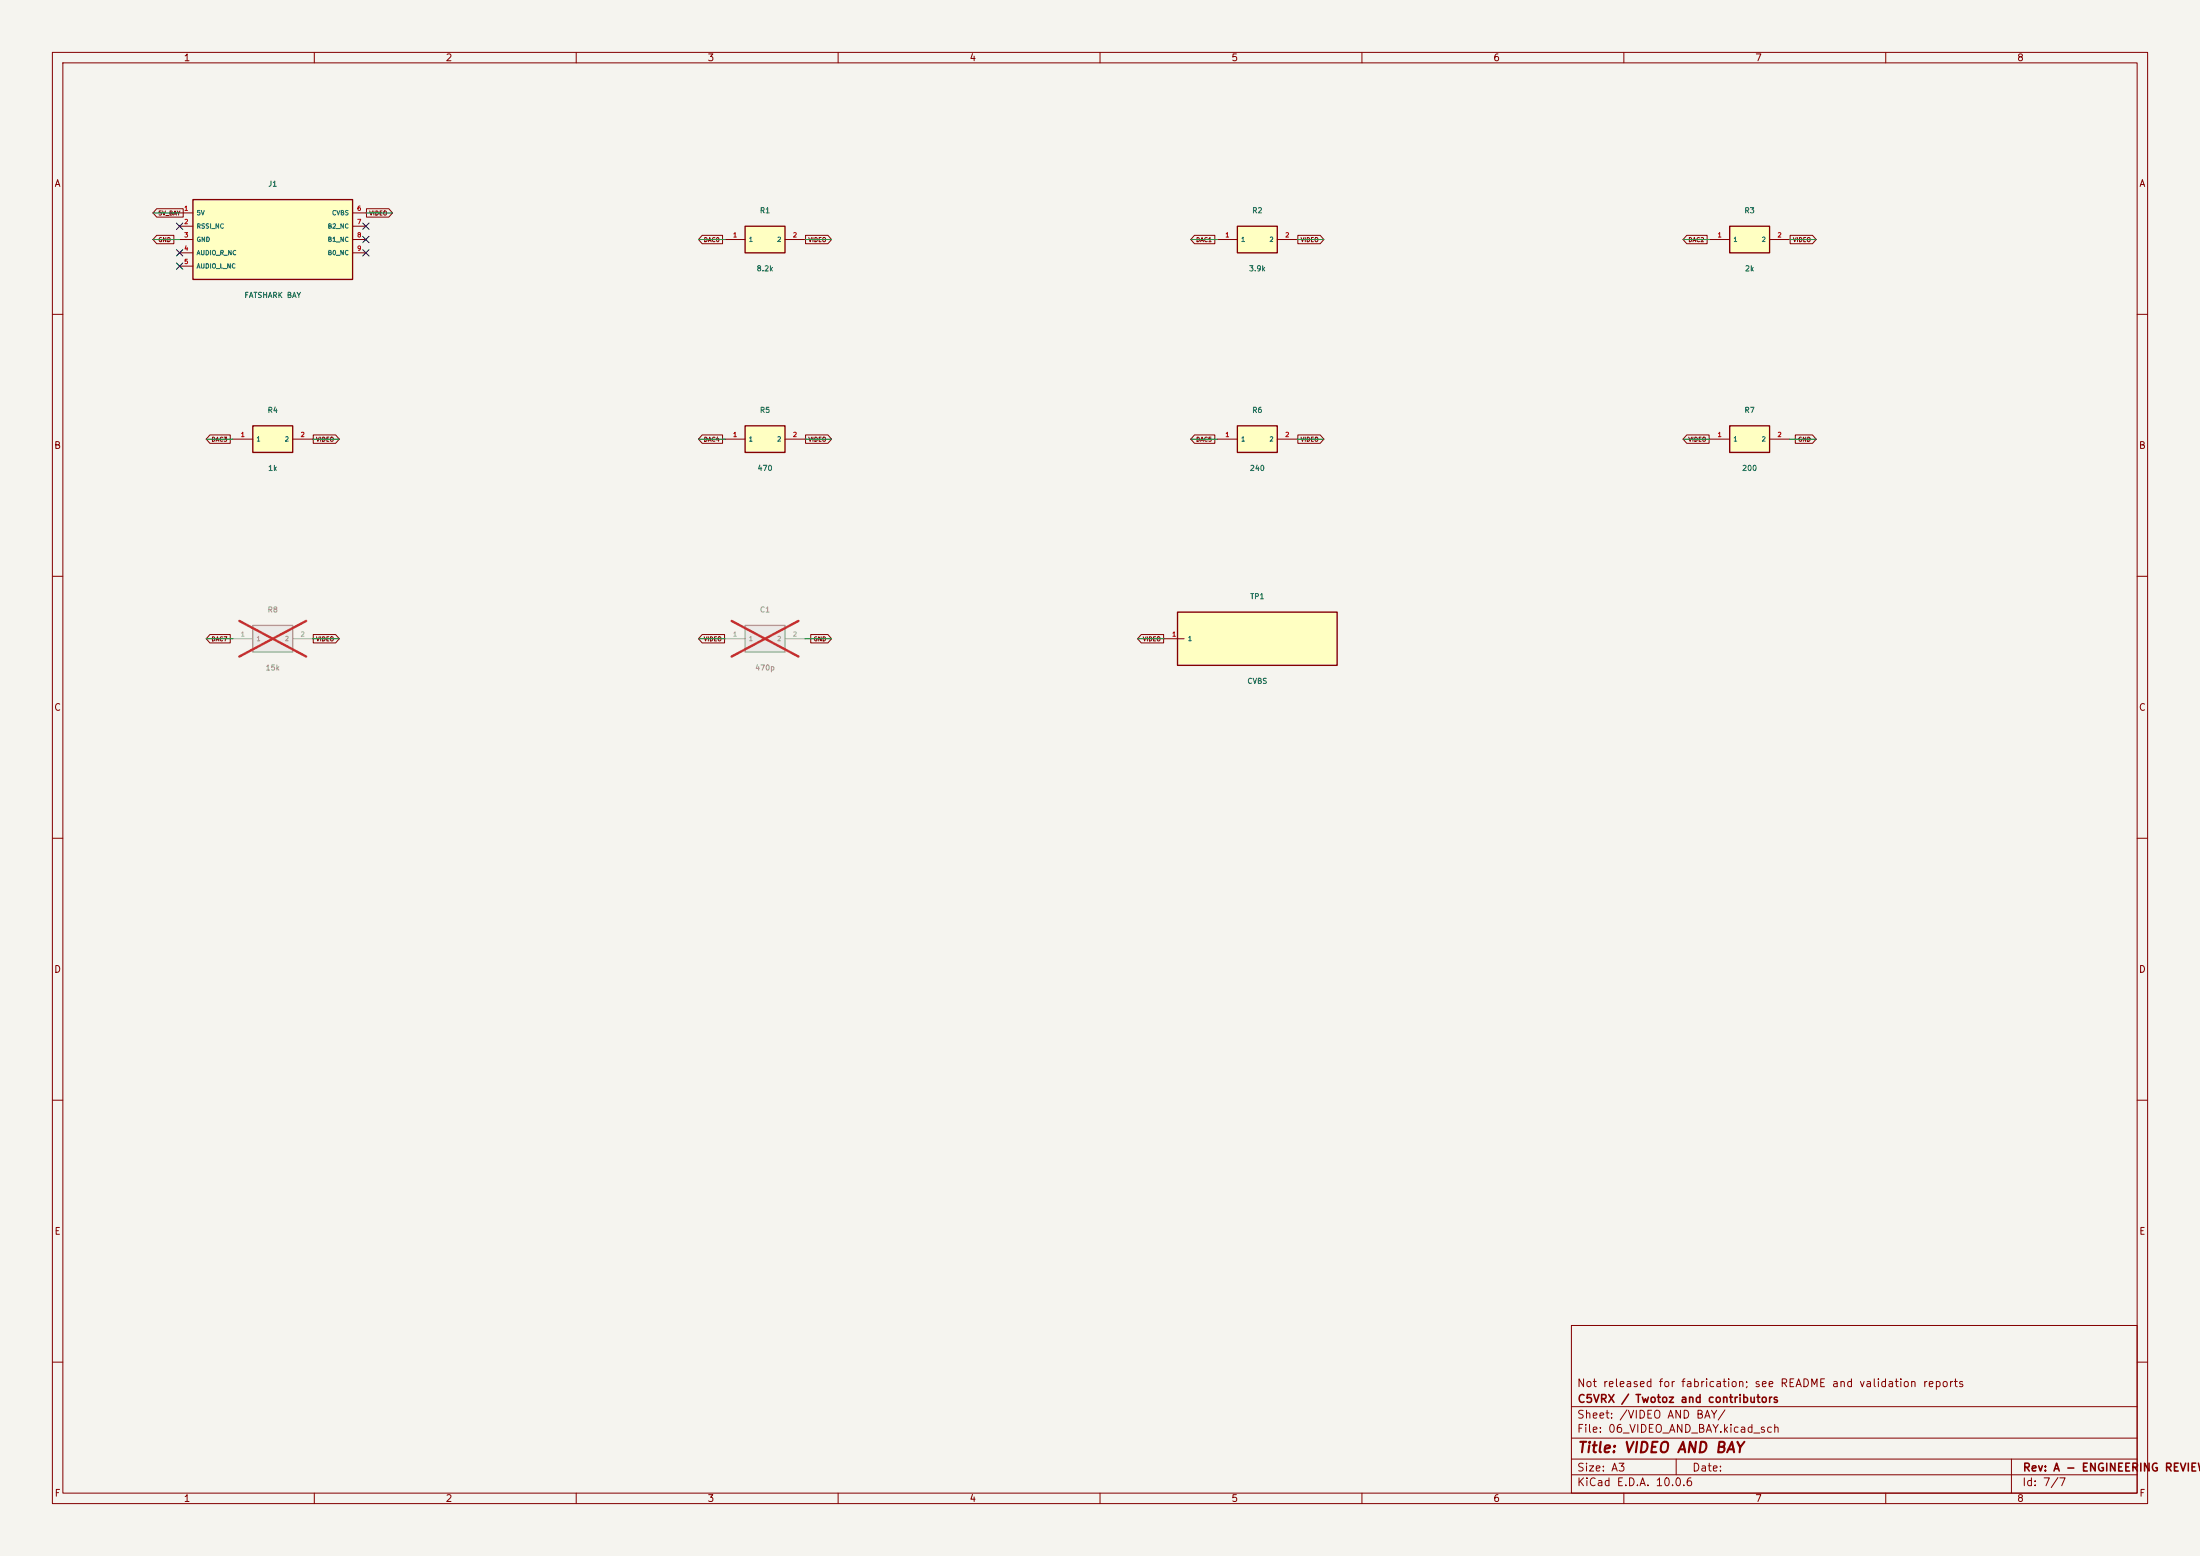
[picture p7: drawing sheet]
(kicad_sch (version 20260306) (generator "eeschema") (generator_version "10.0") (paper "A3") (title_block (title "VIDEO AND BAY") (rev "A - ENGINEERING REVIEW") (company "C5VRX / Twotoz and contributors") (comment 1 "Not released for fabrication; see README and validation reports"))(lib_symbols (symbol "PRO:J1" (pin_names (offset 0.6)) (exclude_from_sim no) (in_bom yes) (on_board yes)(property "Reference" "J1" (at 0 9.62 0) (effects (font (size 1 1)) ))(property "Value" "FATSHARK BAY" (at 0 -9.62 0) (effects (font (size 1 1)) ))(symbol "J1_0_1" (rectangle (start -15.24 7.619999999999999) (end 15.24 -7.619999999999999) (stroke (width 0.254) (type default)) (fill (type background))))(symbol "J1_1_1"(pin passive line (at -17.78 5.08 0) (length 2.54) (name "5V" (effects (font (size 0.85 0.85)) )) (number "1" (effects (font (size 0.85 0.85)) )))(pin passive line (at -17.78 2.54 0) (length 2.54) (name "RSSI_NC" (effects (font (size 0.85 0.85)) )) (number "2" (effects (font (size 0.85 0.85)) )))(pin passive line (at -17.78 0.0 0) (length 2.54) (name "GND" (effects (font (size 0.85 0.85)) )) (number "3" (effects (font (size 0.85 0.85)) )))(pin passive line (at -17.78 -2.54 0) (length 2.54) (name "AUDIO_R_NC" (effects (font (size 0.85 0.85)) )) (number "4" (effects (font (size 0.85 0.85)) )))(pin passive line (at -17.78 -5.08 0) (length 2.54) (name "AUDIO_L_NC" (effects (font (size 0.85 0.85)) )) (number "5" (effects (font (size 0.85 0.85)) )))(pin passive line (at 17.78 5.08 180) (length 2.54) (name "CVBS" (effects (font (size 0.85 0.85)) )) (number "6" (effects (font (size 0.85 0.85)) )))(pin passive line (at 17.78 2.54 180) (length 2.54) (name "B2_NC" (effects (font (size 0.85 0.85)) )) (number "7" (effects (font (size 0.85 0.85)) )))(pin passive line (at 17.78 0.0 180) (length 2.54) (name "B1_NC" (effects (font (size 0.85 0.85)) )) (number "8" (effects (font (size 0.85 0.85)) )))(pin passive line (at 17.78 -2.54 180) (length 2.54) (name "B0_NC" (effects (font (size 0.85 0.85)) )) (number "9" (effects (font (size 0.85 0.85)) )))))(symbol "PRO:R1" (pin_names (offset 0.6)) (exclude_from_sim no) (in_bom yes) (on_board yes)(property "Reference" "R1" (at 0 4.54 0) (effects (font (size 1 1)) ))(property "Value" "8.2k" (at 0 -4.54 0) (effects (font (size 1 1)) ))(symbol "R1_0_1" (rectangle (start -3.81 2.54) (end 3.81 -2.54) (stroke (width 0.254) (type default)) (fill (type background))))(symbol "R1_1_1"(pin passive line (at -7.62 0 0) (length 3.81) (name "1" (effects (font (size 0.85 0.85)) )) (number "1" (effects (font (size 0.85 0.85)) )))(pin passive line (at 7.62 0 180) (length 3.81) (name "2" (effects (font (size 0.85 0.85)) )) (number "2" (effects (font (size 0.85 0.85)) )))))(symbol "PRO:R2" (pin_names (offset 0.6)) (exclude_from_sim no) (in_bom yes) (on_board yes)(property "Reference" "R2" (at 0 4.54 0) (effects (font (size 1 1)) ))(property "Value" "3.9k" (at 0 -4.54 0) (effects (font (size 1 1)) ))(symbol "R2_0_1" (rectangle (start -3.81 2.54) (end 3.81 -2.54) (stroke (width 0.254) (type default)) (fill (type background))))(symbol "R2_1_1"(pin passive line (at -7.62 0 0) (length 3.81) (name "1" (effects (font (size 0.85 0.85)) )) (number "1" (effects (font (size 0.85 0.85)) )))(pin passive line (at 7.62 0 180) (length 3.81) (name "2" (effects (font (size 0.85 0.85)) )) (number "2" (effects (font (size 0.85 0.85)) )))))(symbol "PRO:R3" (pin_names (offset 0.6)) (exclude_from_sim no) (in_bom yes) (on_board yes)(property "Reference" "R3" (at 0 4.54 0) (effects (font (size 1 1)) ))(property "Value" "2k" (at 0 -4.54 0) (effects (font (size 1 1)) ))(symbol "R3_0_1" (rectangle (start -3.81 2.54) (end 3.81 -2.54) (stroke (width 0.254) (type default)) (fill (type background))))(symbol "R3_1_1"(pin passive line (at -7.62 0 0) (length 3.81) (name "1" (effects (font (size 0.85 0.85)) )) (number "1" (effects (font (size 0.85 0.85)) )))(pin passive line (at 7.62 0 180) (length 3.81) (name "2" (effects (font (size 0.85 0.85)) )) (number "2" (effects (font (size 0.85 0.85)) )))))(symbol "PRO:R4" (pin_names (offset 0.6)) (exclude_from_sim no) (in_bom yes) (on_board yes)(property "Reference" "R4" (at 0 4.54 0) (effects (font (size 1 1)) ))(property "Value" "1k" (at 0 -4.54 0) (effects (font (size 1 1)) ))(symbol "R4_0_1" (rectangle (start -3.81 2.54) (end 3.81 -2.54) (stroke (width 0.254) (type default)) (fill (type background))))(symbol "R4_1_1"(pin passive line (at -7.62 0 0) (length 3.81) (name "1" (effects (font (size 0.85 0.85)) )) (number "1" (effects (font (size 0.85 0.85)) )))(pin passive line (at 7.62 0 180) (length 3.81) (name "2" (effects (font (size 0.85 0.85)) )) (number "2" (effects (font (size 0.85 0.85)) )))))(symbol "PRO:R5" (pin_names (offset 0.6)) (exclude_from_sim no) (in_bom yes) (on_board yes)(property "Reference" "R5" (at 0 4.54 0) (effects (font (size 1 1)) ))(property "Value" "470" (at 0 -4.54 0) (effects (font (size 1 1)) ))(symbol "R5_0_1" (rectangle (start -3.81 2.54) (end 3.81 -2.54) (stroke (width 0.254) (type default)) (fill (type background))))(symbol "R5_1_1"(pin passive line (at -7.62 0 0) (length 3.81) (name "1" (effects (font (size 0.85 0.85)) )) (number "1" (effects (font (size 0.85 0.85)) )))(pin passive line (at 7.62 0 180) (length 3.81) (name "2" (effects (font (size 0.85 0.85)) )) (number "2" (effects (font (size 0.85 0.85)) )))))(symbol "PRO:R6" (pin_names (offset 0.6)) (exclude_from_sim no) (in_bom yes) (on_board yes)(property "Reference" "R6" (at 0 4.54 0) (effects (font (size 1 1)) ))(property "Value" "240" (at 0 -4.54 0) (effects (font (size 1 1)) ))(symbol "R6_0_1" (rectangle (start -3.81 2.54) (end 3.81 -2.54) (stroke (width 0.254) (type default)) (fill (type background))))(symbol "R6_1_1"(pin passive line (at -7.62 0 0) (length 3.81) (name "1" (effects (font (size 0.85 0.85)) )) (number "1" (effects (font (size 0.85 0.85)) )))(pin passive line (at 7.62 0 180) (length 3.81) (name "2" (effects (font (size 0.85 0.85)) )) (number "2" (effects (font (size 0.85 0.85)) )))))(symbol "PRO:R7" (pin_names (offset 0.6)) (exclude_from_sim no) (in_bom yes) (on_board yes)(property "Reference" "R7" (at 0 4.54 0) (effects (font (size 1 1)) ))(property "Value" "200" (at 0 -4.54 0) (effects (font (size 1 1)) ))(symbol "R7_0_1" (rectangle (start -3.81 2.54) (end 3.81 -2.54) (stroke (width 0.254) (type default)) (fill (type background))))(symbol "R7_1_1"(pin passive line (at -7.62 0 0) (length 3.81) (name "1" (effects (font (size 0.85 0.85)) )) (number "1" (effects (font (size 0.85 0.85)) )))(pin passive line (at 7.62 0 180) (length 3.81) (name "2" (effects (font (size 0.85 0.85)) )) (number "2" (effects (font (size 0.85 0.85)) )))))(symbol "PRO:R8" (pin_names (offset 0.6)) (exclude_from_sim no) (in_bom yes) (on_board yes)(property "Reference" "R8" (at 0 4.54 0) (effects (font (size 1 1)) ))(property "Value" "15k" (at 0 -4.54 0) (effects (font (size 1 1)) ))(symbol "R8_0_1" (rectangle (start -3.81 2.54) (end 3.81 -2.54) (stroke (width 0.254) (type default)) (fill (type background))))(symbol "R8_1_1"(pin passive line (at -7.62 0 0) (length 3.81) (name "1" (effects (font (size 0.85 0.85)) )) (number "1" (effects (font (size 0.85 0.85)) )))(pin passive line (at 7.62 0 180) (length 3.81) (name "2" (effects (font (size 0.85 0.85)) )) (number "2" (effects (font (size 0.85 0.85)) )))))(symbol "PRO:C1" (pin_names (offset 0.6)) (exclude_from_sim no) (in_bom yes) (on_board yes)(property "Reference" "C1" (at 0 4.54 0) (effects (font (size 1 1)) ))(property "Value" "470p" (at 0 -4.54 0) (effects (font (size 1 1)) ))(symbol "C1_0_1" (rectangle (start -3.81 2.54) (end 3.81 -2.54) (stroke (width 0.254) (type default)) (fill (type background))))(symbol "C1_1_1"(pin passive line (at -7.62 0 0) (length 3.81) (name "1" (effects (font (size 0.85 0.85)) )) (number "1" (effects (font (size 0.85 0.85)) )))(pin passive line (at 7.62 0 180) (length 3.81) (name "2" (effects (font (size 0.85 0.85)) )) (number "2" (effects (font (size 0.85 0.85)) )))))(symbol "PRO:TP1" (pin_names (offset 0.6)) (exclude_from_sim no) (in_bom yes) (on_board yes)(property "Reference" "TP1" (at 0 7.08 0) (effects (font (size 1 1)) ))(property "Value" "CVBS" (at 0 -7.08 0) (effects (font (size 1 1)) ))(symbol "TP1_0_1" (rectangle (start -15.24 5.08) (end 15.24 -5.08) (stroke (width 0.254) (type default)) (fill (type background))))(symbol "TP1_1_1"(pin passive line (at -17.78 0.0 0) (length 3.81) (name "1" (effects (font (size 0.85 0.85)) )) (number "1" (effects (font (size 0.85 0.85)) ))))))(symbol (lib_id "PRO:J1") (at 52.07 45.72 0) (unit 1) (exclude_from_sim no) (in_bom yes) (on_board yes) (dnp no)(property "Reference" "J1" (at 52.07 35.1 0) (effects (font (size 1 1)) ))(property "Value" "FATSHARK BAY" (at 52.07 56.339999999999996 0) (effects (font (size 1 1)) ))(property "Footprint" "PRO:FatShark_Header_1x09" (at 52.07 45.72 0) (effects (font (size 1 1)) (hide yes)))(property "Datasheet" "" (at 52.07 45.72 0) (effects (font (size 1 1)) (hide yes)))(property "MPN" "CUSTOM_1x09_P2.54_BAY" (at 52.07 45.72 0) (effects (font (size 1 1)) (hide yes)))(pin "1")(pin "2")(pin "3")(pin "4")(pin "5")(pin "6")(pin "7")(pin "8")(pin "9"))(wire (pts (xy 34.29 40.64) (xy 29.21 40.64)) (stroke (width 0) (type default)))(global_label "5V_BAY" (shape input) (at 29.21 40.64 0) (effects (font (size 0.8 0.8)) (justify left))(property "Intersheetrefs" "${INTERSHEET_REFS}" (at 29.21 40.64 0) (effects (font (size 0.8 0.8)) (hide yes))))(no_connect (at 34.29 43.18))(wire (pts (xy 34.29 45.72) (xy 29.21 45.72)) (stroke (width 0) (type default)))(global_label "GND" (shape input) (at 29.21 45.72 0) (effects (font (size 0.8 0.8)) (justify left))(property "Intersheetrefs" "${INTERSHEET_REFS}" (at 29.21 45.72 0) (effects (font (size 0.8 0.8)) (hide yes))))(no_connect (at 34.29 48.26))(no_connect (at 34.29 50.8))(wire (pts (xy 69.85 40.64) (xy 74.93 40.64)) (stroke (width 0) (type default)))(global_label "VIDEO" (shape input) (at 74.93 40.64 180) (effects (font (size 0.8 0.8)) (justify right))(property "Intersheetrefs" "${INTERSHEET_REFS}" (at 74.93 40.64 0) (effects (font (size 0.8 0.8)) (hide yes))))(no_connect (at 69.85 43.18))(no_connect (at 69.85 45.72))(no_connect (at 69.85 48.26))(symbol (lib_id "PRO:R1") (at 146.05 45.72 0) (unit 1) (exclude_from_sim no) (in_bom yes) (on_board yes) (dnp no)(property "Reference" "R1" (at 146.05 40.18 0) (effects (font (size 1 1)) ))(property "Value" "8.2k" (at 146.05 51.26 0) (effects (font (size 1 1)) ))(property "Footprint" "PRO:Resistor_SMD__R_0402_1005Metric" (at 146.05 45.72 0) (effects (font (size 1 1)) (hide yes)))(property "Datasheet" "" (at 146.05 45.72 0) (effects (font (size 1 1)) (hide yes)))(property "MPN" "RT0402BRD078K2L" (at 146.05 45.72 0) (effects (font (size 1 1)) (hide yes)))(pin "1")(pin "2"))(wire (pts (xy 138.43 45.72) (xy 133.35 45.72)) (stroke (width 0) (type default)))(global_label "DAC0" (shape input) (at 133.35 45.72 0) (effects (font (size 0.8 0.8)) (justify left))(property "Intersheetrefs" "${INTERSHEET_REFS}" (at 133.35 45.72 0) (effects (font (size 0.8 0.8)) (hide yes))))(wire (pts (xy 153.67 45.72) (xy 158.75 45.72)) (stroke (width 0) (type default)))(global_label "VIDEO" (shape input) (at 158.75 45.72 180) (effects (font (size 0.8 0.8)) (justify right))(property "Intersheetrefs" "${INTERSHEET_REFS}" (at 158.75 45.72 0) (effects (font (size 0.8 0.8)) (hide yes))))(symbol (lib_id "PRO:R2") (at 240.03 45.72 0) (unit 1) (exclude_from_sim no) (in_bom yes) (on_board yes) (dnp no)(property "Reference" "R2" (at 240.03 40.18 0) (effects (font (size 1 1)) ))(property "Value" "3.9k" (at 240.03 51.26 0) (effects (font (size 1 1)) ))(property "Footprint" "PRO:Resistor_SMD__R_0402_1005Metric" (at 240.03 45.72 0) (effects (font (size 1 1)) (hide yes)))(property "Datasheet" "" (at 240.03 45.72 0) (effects (font (size 1 1)) (hide yes)))(property "MPN" "RT0402BRD073K9L" (at 240.03 45.72 0) (effects (font (size 1 1)) (hide yes)))(pin "1")(pin "2"))(wire (pts (xy 232.41 45.72) (xy 227.33 45.72)) (stroke (width 0) (type default)))(global_label "DAC1" (shape input) (at 227.33 45.72 0) (effects (font (size 0.8 0.8)) (justify left))(property "Intersheetrefs" "${INTERSHEET_REFS}" (at 227.33 45.72 0) (effects (font (size 0.8 0.8)) (hide yes))))(wire (pts (xy 247.65 45.72) (xy 252.73 45.72)) (stroke (width 0) (type default)))(global_label "VIDEO" (shape input) (at 252.73 45.72 180) (effects (font (size 0.8 0.8)) (justify right))(property "Intersheetrefs" "${INTERSHEET_REFS}" (at 252.73 45.72 0) (effects (font (size 0.8 0.8)) (hide yes))))(symbol (lib_id "PRO:R3") (at 334.01 45.72 0) (unit 1) (exclude_from_sim no) (in_bom yes) (on_board yes) (dnp no)(property "Reference" "R3" (at 334.01 40.18 0) (effects (font (size 1 1)) ))(property "Value" "2k" (at 334.01 51.26 0) (effects (font (size 1 1)) ))(property "Footprint" "PRO:Resistor_SMD__R_0402_1005Metric" (at 334.01 45.72 0) (effects (font (size 1 1)) (hide yes)))(property "Datasheet" "" (at 334.01 45.72 0) (effects (font (size 1 1)) (hide yes)))(property "MPN" "RT0402BRD072KL" (at 334.01 45.72 0) (effects (font (size 1 1)) (hide yes)))(pin "1")(pin "2"))(wire (pts (xy 326.39 45.72) (xy 321.31 45.72)) (stroke (width 0) (type default)))(global_label "DAC2" (shape input) (at 321.31 45.72 0) (effects (font (size 0.8 0.8)) (justify left))(property "Intersheetrefs" "${INTERSHEET_REFS}" (at 321.31 45.72 0) (effects (font (size 0.8 0.8)) (hide yes))))(wire (pts (xy 341.63 45.72) (xy 346.71 45.72)) (stroke (width 0) (type default)))(global_label "VIDEO" (shape input) (at 346.71 45.72 180) (effects (font (size 0.8 0.8)) (justify right))(property "Intersheetrefs" "${INTERSHEET_REFS}" (at 346.71 45.72 0) (effects (font (size 0.8 0.8)) (hide yes))))(symbol (lib_id "PRO:R4") (at 52.07 83.82000000000001 0) (unit 1) (exclude_from_sim no) (in_bom yes) (on_board yes) (dnp no)(property "Reference" "R4" (at 52.07 78.28 0) (effects (font (size 1 1)) ))(property "Value" "1k" (at 52.07 89.36000000000001 0) (effects (font (size 1 1)) ))(property "Footprint" "PRO:Resistor_SMD__R_0402_1005Metric" (at 52.07 83.82000000000001 0) (effects (font (size 1 1)) (hide yes)))(property "Datasheet" "" (at 52.07 83.82000000000001 0) (effects (font (size 1 1)) (hide yes)))(property "MPN" "RT0402BRD071KL" (at 52.07 83.82000000000001 0) (effects (font (size 1 1)) (hide yes)))(pin "1")(pin "2"))(wire (pts (xy 44.45 83.82) (xy 39.37 83.82)) (stroke (width 0) (type default)))(global_label "DAC3" (shape input) (at 39.37 83.82 0) (effects (font (size 0.8 0.8)) (justify left))(property "Intersheetrefs" "${INTERSHEET_REFS}" (at 39.37 83.82 0) (effects (font (size 0.8 0.8)) (hide yes))))(wire (pts (xy 59.69 83.82) (xy 64.77 83.82)) (stroke (width 0) (type default)))(global_label "VIDEO" (shape input) (at 64.77 83.82 180) (effects (font (size 0.8 0.8)) (justify right))(property "Intersheetrefs" "${INTERSHEET_REFS}" (at 64.77 83.82 0) (effects (font (size 0.8 0.8)) (hide yes))))(symbol (lib_id "PRO:R5") (at 146.05 83.82000000000001 0) (unit 1) (exclude_from_sim no) (in_bom yes) (on_board yes) (dnp no)(property "Reference" "R5" (at 146.05 78.28 0) (effects (font (size 1 1)) ))(property "Value" "470" (at 146.05 89.36000000000001 0) (effects (font (size 1 1)) ))(property "Footprint" "PRO:Resistor_SMD__R_0402_1005Metric" (at 146.05 83.82000000000001 0) (effects (font (size 1 1)) (hide yes)))(property "Datasheet" "" (at 146.05 83.82000000000001 0) (effects (font (size 1 1)) (hide yes)))(property "MPN" "RT0402BRD07470RL" (at 146.05 83.82000000000001 0) (effects (font (size 1 1)) (hide yes)))(pin "1")(pin "2"))(wire (pts (xy 138.43 83.82) (xy 133.35 83.82)) (stroke (width 0) (type default)))(global_label "DAC4" (shape input) (at 133.35 83.82 0) (effects (font (size 0.8 0.8)) (justify left))(property "Intersheetrefs" "${INTERSHEET_REFS}" (at 133.35 83.82 0) (effects (font (size 0.8 0.8)) (hide yes))))(wire (pts (xy 153.67 83.82) (xy 158.75 83.82)) (stroke (width 0) (type default)))(global_label "VIDEO" (shape input) (at 158.75 83.82 180) (effects (font (size 0.8 0.8)) (justify right))(property "Intersheetrefs" "${INTERSHEET_REFS}" (at 158.75 83.82 0) (effects (font (size 0.8 0.8)) (hide yes))))(symbol (lib_id "PRO:R6") (at 240.03 83.82000000000001 0) (unit 1) (exclude_from_sim no) (in_bom yes) (on_board yes) (dnp no)(property "Reference" "R6" (at 240.03 78.28 0) (effects (font (size 1 1)) ))(property "Value" "240" (at 240.03 89.36000000000001 0) (effects (font (size 1 1)) ))(property "Footprint" "PRO:Resistor_SMD__R_0402_1005Metric" (at 240.03 83.82000000000001 0) (effects (font (size 1 1)) (hide yes)))(property "Datasheet" "" (at 240.03 83.82000000000001 0) (effects (font (size 1 1)) (hide yes)))(property "MPN" "RT0402BRD07240RL" (at 240.03 83.82000000000001 0) (effects (font (size 1 1)) (hide yes)))(pin "1")(pin "2"))(wire (pts (xy 232.41 83.82) (xy 227.33 83.82)) (stroke (width 0) (type default)))(global_label "DAC5" (shape input) (at 227.33 83.82 0) (effects (font (size 0.8 0.8)) (justify left))(property "Intersheetrefs" "${INTERSHEET_REFS}" (at 227.33 83.82 0) (effects (font (size 0.8 0.8)) (hide yes))))(wire (pts (xy 247.65 83.82) (xy 252.73 83.82)) (stroke (width 0) (type default)))(global_label "VIDEO" (shape input) (at 252.73 83.82 180) (effects (font (size 0.8 0.8)) (justify right))(property "Intersheetrefs" "${INTERSHEET_REFS}" (at 252.73 83.82 0) (effects (font (size 0.8 0.8)) (hide yes))))(symbol (lib_id "PRO:R7") (at 334.01 83.82000000000001 0) (unit 1) (exclude_from_sim no) (in_bom yes) (on_board yes) (dnp no)(property "Reference" "R7" (at 334.01 78.28 0) (effects (font (size 1 1)) ))(property "Value" "200" (at 334.01 89.36000000000001 0) (effects (font (size 1 1)) ))(property "Footprint" "PRO:Resistor_SMD__R_0402_1005Metric" (at 334.01 83.82000000000001 0) (effects (font (size 1 1)) (hide yes)))(property "Datasheet" "" (at 334.01 83.82000000000001 0) (effects (font (size 1 1)) (hide yes)))(property "MPN" "RT0402BRD07200RL" (at 334.01 83.82000000000001 0) (effects (font (size 1 1)) (hide yes)))(pin "1")(pin "2"))(wire (pts (xy 326.39 83.82) (xy 321.31 83.82)) (stroke (width 0) (type default)))(global_label "VIDEO" (shape input) (at 321.31 83.82 0) (effects (font (size 0.8 0.8)) (justify left))(property "Intersheetrefs" "${INTERSHEET_REFS}" (at 321.31 83.82 0) (effects (font (size 0.8 0.8)) (hide yes))))(wire (pts (xy 341.63 83.82) (xy 346.71 83.82)) (stroke (width 0) (type default)))(global_label "GND" (shape input) (at 346.71 83.82 180) (effects (font (size 0.8 0.8)) (justify right))(property "Intersheetrefs" "${INTERSHEET_REFS}" (at 346.71 83.82 0) (effects (font (size 0.8 0.8)) (hide yes))))(symbol (lib_id "PRO:R8") (at 52.07 121.92 0) (unit 1) (exclude_from_sim no) (in_bom yes) (on_board yes) (dnp yes)(property "Reference" "R8" (at 52.07 116.38 0) (effects (font (size 1 1)) ))(property "Value" "15k" (at 52.07 127.46000000000001 0) (effects (font (size 1 1)) ))(property "Footprint" "PRO:Resistor_SMD__R_0402_1005Metric" (at 52.07 121.92 0) (effects (font (size 1 1)) (hide yes)))(property "Datasheet" "" (at 52.07 121.92 0) (effects (font (size 1 1)) (hide yes)))(property "MPN" "RT0402BRD0715KL" (at 52.07 121.92 0) (effects (font (size 1 1)) (hide yes)))(pin "1")(pin "2"))(wire (pts (xy 44.45 121.92) (xy 39.37 121.92)) (stroke (width 0) (type default)))(global_label "DAC7" (shape input) (at 39.37 121.92 0) (effects (font (size 0.8 0.8)) (justify left))(property "Intersheetrefs" "${INTERSHEET_REFS}" (at 39.37 121.92 0) (effects (font (size 0.8 0.8)) (hide yes))))(wire (pts (xy 59.69 121.92) (xy 64.77 121.92)) (stroke (width 0) (type default)))(global_label "VIDEO" (shape input) (at 64.77 121.92 180) (effects (font (size 0.8 0.8)) (justify right))(property "Intersheetrefs" "${INTERSHEET_REFS}" (at 64.77 121.92 0) (effects (font (size 0.8 0.8)) (hide yes))))(symbol (lib_id "PRO:C1") (at 146.05 121.92 0) (unit 1) (exclude_from_sim no) (in_bom yes) (on_board yes) (dnp yes)(property "Reference" "C1" (at 146.05 116.38 0) (effects (font (size 1 1)) ))(property "Value" "470p" (at 146.05 127.46000000000001 0) (effects (font (size 1 1)) ))(property "Footprint" "PRO:Capacitor_SMD__C_0402_1005Metric" (at 146.05 121.92 0) (effects (font (size 1 1)) (hide yes)))(property "Datasheet" "" (at 146.05 121.92 0) (effects (font (size 1 1)) (hide yes)))(property "MPN" "GRM1555C1H471JA01D" (at 146.05 121.92 0) (effects (font (size 1 1)) (hide yes)))(pin "1")(pin "2"))(wire (pts (xy 138.43 121.92) (xy 133.35 121.92)) (stroke (width 0) (type default)))(global_label "VIDEO" (shape input) (at 133.35 121.92 0) (effects (font (size 0.8 0.8)) (justify left))(property "Intersheetrefs" "${INTERSHEET_REFS}" (at 133.35 121.92 0) (effects (font (size 0.8 0.8)) (hide yes))))(wire (pts (xy 153.67 121.92) (xy 158.75 121.92)) (stroke (width 0) (type default)))(global_label "GND" (shape input) (at 158.75 121.92 180) (effects (font (size 0.8 0.8)) (justify right))(property "Intersheetrefs" "${INTERSHEET_REFS}" (at 158.75 121.92 0) (effects (font (size 0.8 0.8)) (hide yes))))(symbol (lib_id "PRO:TP1") (at 240.03 121.92 0) (unit 1) (exclude_from_sim no) (in_bom yes) (on_board yes) (dnp no)(property "Reference" "TP1" (at 240.03 113.84 0) (effects (font (size 1 1)) ))(property "Value" "CVBS" (at 240.03 130.0 0) (effects (font (size 1 1)) ))(property "Footprint" "PRO:TestPoint__TestPoint_Pad_D1.5mm" (at 240.03 121.92 0) (effects (font (size 1 1)) (hide yes)))(property "Datasheet" "" (at 240.03 121.92 0) (effects (font (size 1 1)) (hide yes)))(property "MPN" "PCB_FEATURE" (at 240.03 121.92 0) (effects (font (size 1 1)) (hide yes)))(pin "1"))(wire (pts (xy 222.25 121.92) (xy 217.17 121.92)) (stroke (width 0) (type default)))(global_label "VIDEO" (shape input) (at 217.17 121.92 0) (effects (font (size 0.8 0.8)) (justify left))(property "Intersheetrefs" "${INTERSHEET_REFS}" (at 217.17 121.92 0) (effects (font (size 0.8 0.8)) (hide yes)))))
